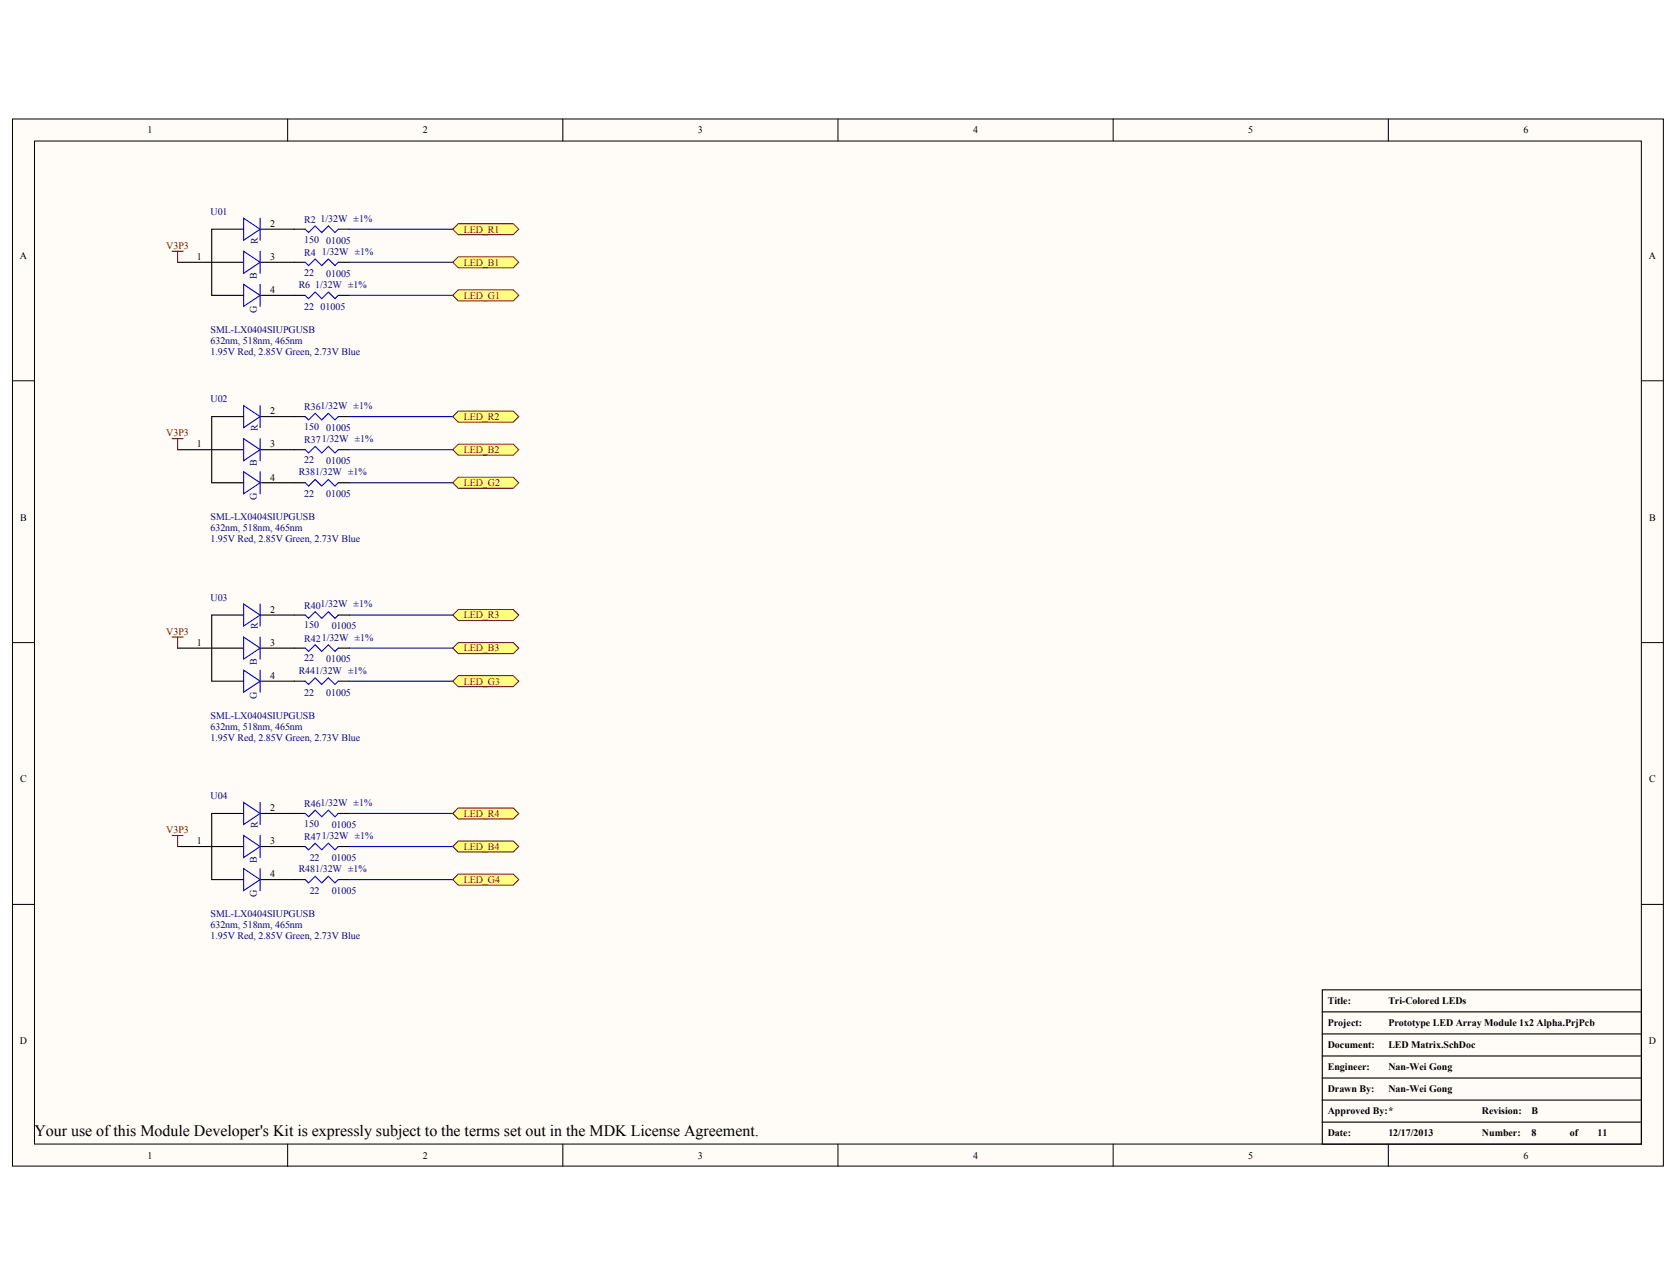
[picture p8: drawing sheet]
<svg xmlns="http://www.w3.org/2000/svg" width="273mm" height="209mm" viewBox="0 0 273 209" stroke-linecap="round" stroke-linejoin="round" font-family="sans-serif">
<g fill="#fffcf8" stroke="#000" stroke-width=".16">
<path d="M2 19.3h268.3v170.1h-268.3z"/>
<path d="M5.6 22.9h261.2v162.9h-261.2z"/>
</g>
<g fill="none" stroke="#000" stroke-width=".16">
<path d="M46.8 19.3v3.6M91.5 19.3v3.6M136.2 19.3v3.6M180.9 19.3v3.6M225.6 19.3v3.6M2 61.8h3.6M266.8 61.8h3.6M2 104.4h3.6M266.8 104.4h3.6M2 146.9h3.6M266.8 146.9h3.6M46.8 185.8v3.6"/>
<path d="M91.5 185.8v3.6M136.2 185.8v3.6M180.9 185.8v3.6M225.6 185.8v3.6"/>
</g>
<g fill="none" stroke="#000" stroke-width=".18">
<path d="M39.6 37.2h-5.2v10.8h5.2M42.5 37.2h7.1M55 37.2h1.8M28.9 42.6h5.3M34.4 42.6h5.2M42.5 42.6h7.1M42.5 48h7.1M55 42.6h1.8M55 48h1.8M28.9 73h5.3M34.4 73h5.2M39.6 67.7h-5.2v10.7h5.2"/>
<path d="M42.5 73h7.1M42.5 78.4h7.1M42.5 67.7h7.1M55 73h1.8M55 78.4h1.8M55 67.7h1.8M39.6 99.9h-5.2v10.7h5.2M42.5 99.9h7.1M55 99.9h1.8M28.9 105.3h5.3M34.4 105.3h5.2M42.5 105.3h7.1"/>
<path d="M42.5 110.6h7.1M55 105.3h1.8M55 110.6h1.8M28.9 137.5h5.3M34.4 137.5h5.2M39.6 132.1h-5.2v10.8h5.2M42.5 137.5h7.1M42.5 132.1h7.1M55 137.5h1.8M55 132.1h1.8M42.5 142.9h7.1M55 142.9h1.8"/>
<path d="M214.9 160.8h51.9v25h-51.9zM214.9 167.9h51.9M214.9 171.5h51.9M214.9 175.1h51.9M214.9 178.7h51.9M214.9 164.4h51.9M214.9 182.3h51.9"/>
</g>
<g fill="none" stroke="#00f" stroke-width=".18">
<path d="M39.6 35.4l2.7 1.8-2.7 1.8zM42.3 35.4v3.6M49.6 37.2l.5 .6 1.1-1.1 1.1 1.1 1.1-1.1 1 1.1 .6-.6M39.6 40.8l2.7 1.8-2.7 1.8zM39.6 46.2l2.7 1.8-2.7 1.8zM42.3 40.8v3.6M42.3 46.2v3.6M49.6 42.6l.5 .5 1.1-1 1.1 1 1.1-1 1 1 .6-.5M49.6 48l.5 .5 1.1-1.1 1.1 1.1 1.1-1.1 1 1.1 .6-.5M39.6 71.2l2.7 1.8-2.7 1.8zM39.6 65.9l2.7 1.8-2.7 1.8zM39.6 76.6l2.7 1.8-2.7 1.8z"/>
<path d="M42.3 65.9v3.6M42.3 71.2v3.6M42.3 76.6v3.6M49.6 73l.5 .6 1.1-1.1 1.1 1.1 1.1-1.1 1 1.1 .6-.6M49.6 78.4l.5 .5 1.1-1 1.1 1 1.1-1 1 1 .6-.5M49.6 67.7l.5 .5 1.1-1.1 1.1 1.1 1.1-1.1 1 1.1 .6-.5M39.6 98.1l2.7 1.8-2.7 1.8zM42.3 98.1v3.6M49.6 99.9l.5 .5 1.1-1 1.1 1 1.1-1 1 1 .6-.5M39.6 103.5l2.7 1.8-2.7 1.8zM39.6 108.8l2.7 1.8-2.7 1.8zM42.3 103.5v3.6"/>
<path d="M42.3 108.8v3.6M49.6 105.3l.5 .5 1.1-1.1 1.1 1.1 1.1-1.1 1 1.1 .6-.5M49.6 110.6l.5 .6 1.1-1.1 1.1 1.1 1.1-1.1 1 1.1 .6-.6M39.6 135.7l2.7 1.8-2.7 1.8zM39.6 130.3l2.7 1.8-2.7 1.8zM42.3 130.3v3.6M42.3 135.7v3.6M49.6 137.5l.5 .5 1.1-1 1.1 1 1.1-1 1 1 .6-.5M49.6 132.1l.5 .6 1.1-1.1 1.1 1.1 1.1-1.1 1 1.1 .6-.6M39.6 141.1l2.7 1.8-2.7 1.8zM42.3 141.1v3.6M49.6 142.9l.5 .5 1.1-1.1 1.1 1.1 1.1-1.1 1 1.1 .6-.5"/>
</g>
<path d="M56.8 37.2h16.8M56.8 42.6h16.8M56.8 48h16.8M56.8 67.7h16.8M56.8 73h16.8M56.8 78.4h16.8M56.8 99.9h16.8M56.8 105.3h16.8M56.8 110.6h16.8M56.8 132.1h16.8M56.8 137.5h16.8M56.8 142.9h16.8" fill="none" stroke="#000080" stroke-width=".18"/>
<path d="M28 40.8h1.8M28.9 40.8v1.8M28 71.2h1.8M28.9 71.2v1.8M28 103.5h1.8M28.9 103.5v1.8M28 135.7h1.8M28.9 135.7v1.8" fill="none" stroke="#800000" stroke-width=".18"/>
<g fill="#ffff80" stroke="#800000" stroke-width=".16">
<path d="M74.5 36.3h8.9l.9 .9-.9 .9h-8.9l-.9-.9z" fill-rule="evenodd"/>
<path d="M74.5 41.7h8.9l.9 .9-.9 .9h-8.9l-.9-.9z" fill-rule="evenodd"/>
<path d="M74.5 47.1h8.9l.9 .9-.9 .9h-8.9l-.9-.9z" fill-rule="evenodd"/>
<path d="M74.5 66.8h8.9l.9 .9-.9 .9h-8.9l-.9-.9z" fill-rule="evenodd"/>
<path d="M74.5 72.1h8.9l.9 .9-.9 .9h-8.9l-.9-.9z" fill-rule="evenodd"/>
<path d="M74.5 77.5h8.9l.9 .9-.9 .9h-8.9l-.9-.9z" fill-rule="evenodd"/>
<path d="M74.5 99h8.9l.9 .9-.9 .9h-8.9l-.9-.9z" fill-rule="evenodd"/>
<path d="M74.5 104.4h8.9l.9 .9-.9 .9h-8.9l-.9-.9z" fill-rule="evenodd"/>
<path d="M74.5 109.7h8.9l.9 .9-.9 .9h-8.9l-.9-.9z" fill-rule="evenodd"/>
<path d="M74.5 131.2h8.9l.9 .9-.9 .9h-8.9l-.9-.9z" fill-rule="evenodd"/>
<path d="M74.5 136.6h8.9l.9 .9-.9 .9h-8.9l-.9-.9z" fill-rule="evenodd"/>
<path d="M74.5 142h8.9l.9 .9-.9 .9h-8.9l-.9-.9z" fill-rule="evenodd"/>
</g>
<text font-size="2.6" x="5.6" y="184.6">Your use of this Module Developer's Kit is expressly subject to the terms set out in the MDK License Agreement.</text>
<g font-size="1.6">
<text x="24" y="21.7">1</text>
<text x="68.7" y="21.7">2</text>
<text x="113.4" y="21.7">3</text>
<text x="158.2" y="21.7">4</text>
<text x="202.9" y="21.7">5</text>
<text x="247.6" y="21.7">6</text>
<text x="43.9" y="36.9">2</text>
<text x="3.2" y="42">A</text>
<text x="32" y="42.2">1</text>
<text x="43.9" y="47.6">4</text>
<text x="43.9" y="42.2">3</text>
<text x="268" y="42">A</text>
<text x="43.9" y="67.3">2</text>
<text x="32" y="72.7">1</text>
<text x="43.9" y="72.7">3</text>
<text x="43.9" y="78.1">4</text>
<text x="3.3" y="84.5">B</text>
<text x="268" y="84.5">B</text>
<text x="43.9" y="99.6">2</text>
<text x="32" y="104.9">1</text>
<text x="43.9" y="104.9">3</text>
<text x="43.9" y="110.3">4</text>
<text x="3.3" y="127.1">C</text>
<text x="43.9" y="131.8">2</text>
<text x="268" y="127.1">C</text>
<text x="32" y="137.2">1</text>
<text x="43.9" y="137.2">3</text>
<text x="43.9" y="142.5">4</text>
<text x="215.8" y="166.7">Project:</text>
<text x="215.8" y="163.1">Title:</text>
<text x="225.6" y="166.7">Prototype LED Array Module 1x2 Alpha.PrjPcb</text>
<text x="225.6" y="163.1">Tri-Colored LEDs</text>
<text x="3.2" y="169.6">D</text>
<text x="215.8" y="170.3">Document:</text>
<text x="215.8" y="173.8">Engineer:</text>
<text x="225.6" y="170.3">LED Matrix.SchDoc</text>
<text x="225.6" y="173.8">Nan-Wei Gong</text>
<text x="268" y="169.6">D</text>
<text x="215.8" y="177.4">Drawn By:</text>
<text x="225.6" y="177.4">Nan-Wei Gong</text>
<text x="215.8" y="184.6">Date:</text>
<text x="215.8" y="181">Approved By:*</text>
<text x="225.6" y="184.6">12/17/2013</text>
<text x="240.9" y="181">Revision:</text>
<text x="240.9" y="184.6">Number:</text>
<text x="248.9" y="181">B</text>
<text x="248.9" y="184.6">8</text>
<text x="255.2" y="184.6">of</text>
<text x="259.6" y="184.6">11</text>
<text x="24" y="188.2">1</text>
<text x="68.7" y="188.2">2</text>
<text x="113.4" y="188.2">3</text>
<text x="158.2" y="188.2">4</text>
<text x="202.9" y="188.2">5</text>
<text x="247.6" y="188.2">6</text>
</g>
<g font-size="1.6" fill="#000080">
<text x="34.2" y="34.9">U01</text>
<text x="52.1" y="36">1/32W ±1%</text>
<text x="41.9" y="39.6" transform="rotate(-90 41.9 39.6)">R</text>
<text x="49.4" y="41.5">R4</text>
<text x="49.4" y="39.4">150</text>
<text x="49.4" y="36.2">R2</text>
<text x="52.3" y="41.4">1/32W ±1%</text>
<text x="53" y="39.6">01005</text>
<text x="41.7" y="45.3" transform="rotate(-90 41.7 45.3)">B</text>
<text x="48.5" y="46.7">R6</text>
<text x="49.4" y="44.8">22</text>
<text x="51.2" y="46.7">1/32W ±1%</text>
<text x="53" y="44.9">01005</text>
<text x="41.7" y="50.8" transform="rotate(-90 41.7 50.8)">G</text>
<text x="49.4" y="50.3">22</text>
<text x="52.1" y="50.3">01005</text>
<text x="34.2" y="54.1">SML-LX0404SIUPGUSB</text>
<text x="34.2" y="55.9">632nm, 518nm, 465nm</text>
<text x="34.2" y="57.7">1.95V Red, 2.85V Green, 2.73V Blue</text>
<text x="34.2" y="65.4">U02</text>
<text x="41.9" y="70" transform="rotate(-90 41.9 70)">R</text>
<text x="49.4" y="72">R371/32W ±1%</text>
<text x="49.4" y="69.8">150</text>
<text x="49.4" y="66.6">R361/32W ±1%</text>
<text x="53" y="70">01005</text>
<text x="41.7" y="75.7" transform="rotate(-90 41.7 75.7)">B</text>
<text x="48.5" y="77.2">R381/32W ±1%</text>
<text x="49.4" y="75.2">22</text>
<text x="53" y="75.4">01005</text>
<text x="41.7" y="81.3" transform="rotate(-90 41.7 81.3)">G</text>
<text x="49.4" y="80.7">22</text>
<text x="53" y="80.7">01005</text>
<text x="34.2" y="84.5">SML-LX0404SIUPGUSB</text>
<text x="34.2" y="86.3">632nm, 518nm, 465nm</text>
<text x="34.2" y="88.1">1.95V Red, 2.85V Green, 2.73V Blue</text>
<text x="34.2" y="97.6">U03</text>
<text x="49.4" y="98.8">R401/32W ±1%</text>
<text x="41.7" y="108" transform="rotate(-90 41.7 108)">B</text>
<text x="41.9" y="102.2" transform="rotate(-90 41.9 102.2)">R</text>
<text x="49.4" y="107.4">22</text>
<text x="49.4" y="104.2">R421/32W ±1%</text>
<text x="49.4" y="102">150</text>
<text x="53" y="107.6">01005</text>
<text x="53.9" y="102.2">01005</text>
<text x="41.7" y="113.5" transform="rotate(-90 41.7 113.5)">G</text>
<text x="48.5" y="109.4">R441/32W ±1%</text>
<text x="49.4" y="113">22</text>
<text x="53" y="113">01005</text>
<text x="34.2" y="116.7">SML-LX0404SIUPGUSB</text>
<text x="34.2" y="118.5">632nm, 518nm, 465nm</text>
<text x="34.2" y="120.3">1.95V Red, 2.85V Green, 2.73V Blue</text>
<text x="34.2" y="129.8">U04</text>
<text x="49.4" y="131.1">R461/32W ±1%</text>
<text x="41.9" y="134.4" transform="rotate(-90 41.9 134.4)">R</text>
<text x="49.4" y="136.4">R471/32W ±1%</text>
<text x="49.4" y="134.3">150</text>
<text x="53.9" y="134.5">01005</text>
<text x="41.7" y="140.2" transform="rotate(-90 41.7 140.2)">B</text>
<text x="48.5" y="141.6">R481/32W ±1%</text>
<text x="50.3" y="139.8">22</text>
<text x="53.9" y="139.8">01005</text>
<text x="34.2" y="149">SML-LX0404SIUPGUSB</text>
<text x="41.7" y="145.7" transform="rotate(-90 41.7 145.7)">G</text>
<text x="50.3" y="145.2">22</text>
<text x="53.9" y="145.2">01005</text>
<text x="34.2" y="150.7">632nm, 518nm, 465nm</text>
<text x="34.2" y="152.5">1.95V Red, 2.85V Green, 2.73V Blue</text>
</g>
<g font-size="1.6" fill="#800000">
<text x="27" y="40.5">V3P3</text>
<text x="75.4" y="37.8">LED_R1</text>
<text x="75.4" y="43.2">LED_B1</text>
<text x="75.4" y="48.5">LED_G1</text>
<text x="27" y="70.9">V3P3</text>
<text x="75.4" y="68.2">LED_R2</text>
<text x="75.4" y="73.6">LED_B2</text>
<text x="75.4" y="79">LED_G2</text>
<text x="75.4" y="100.4">LED_R3</text>
<text x="27" y="103.1">V3P3</text>
<text x="75.4" y="105.8">LED_B3</text>
<text x="75.4" y="111.2">LED_G3</text>
<text x="27" y="135.4">V3P3</text>
<text x="75.4" y="132.7">LED_R4</text>
<text x="75.4" y="138">LED_B4</text>
<text x="75.4" y="143.4">LED_G4</text>
</g>
</svg>
